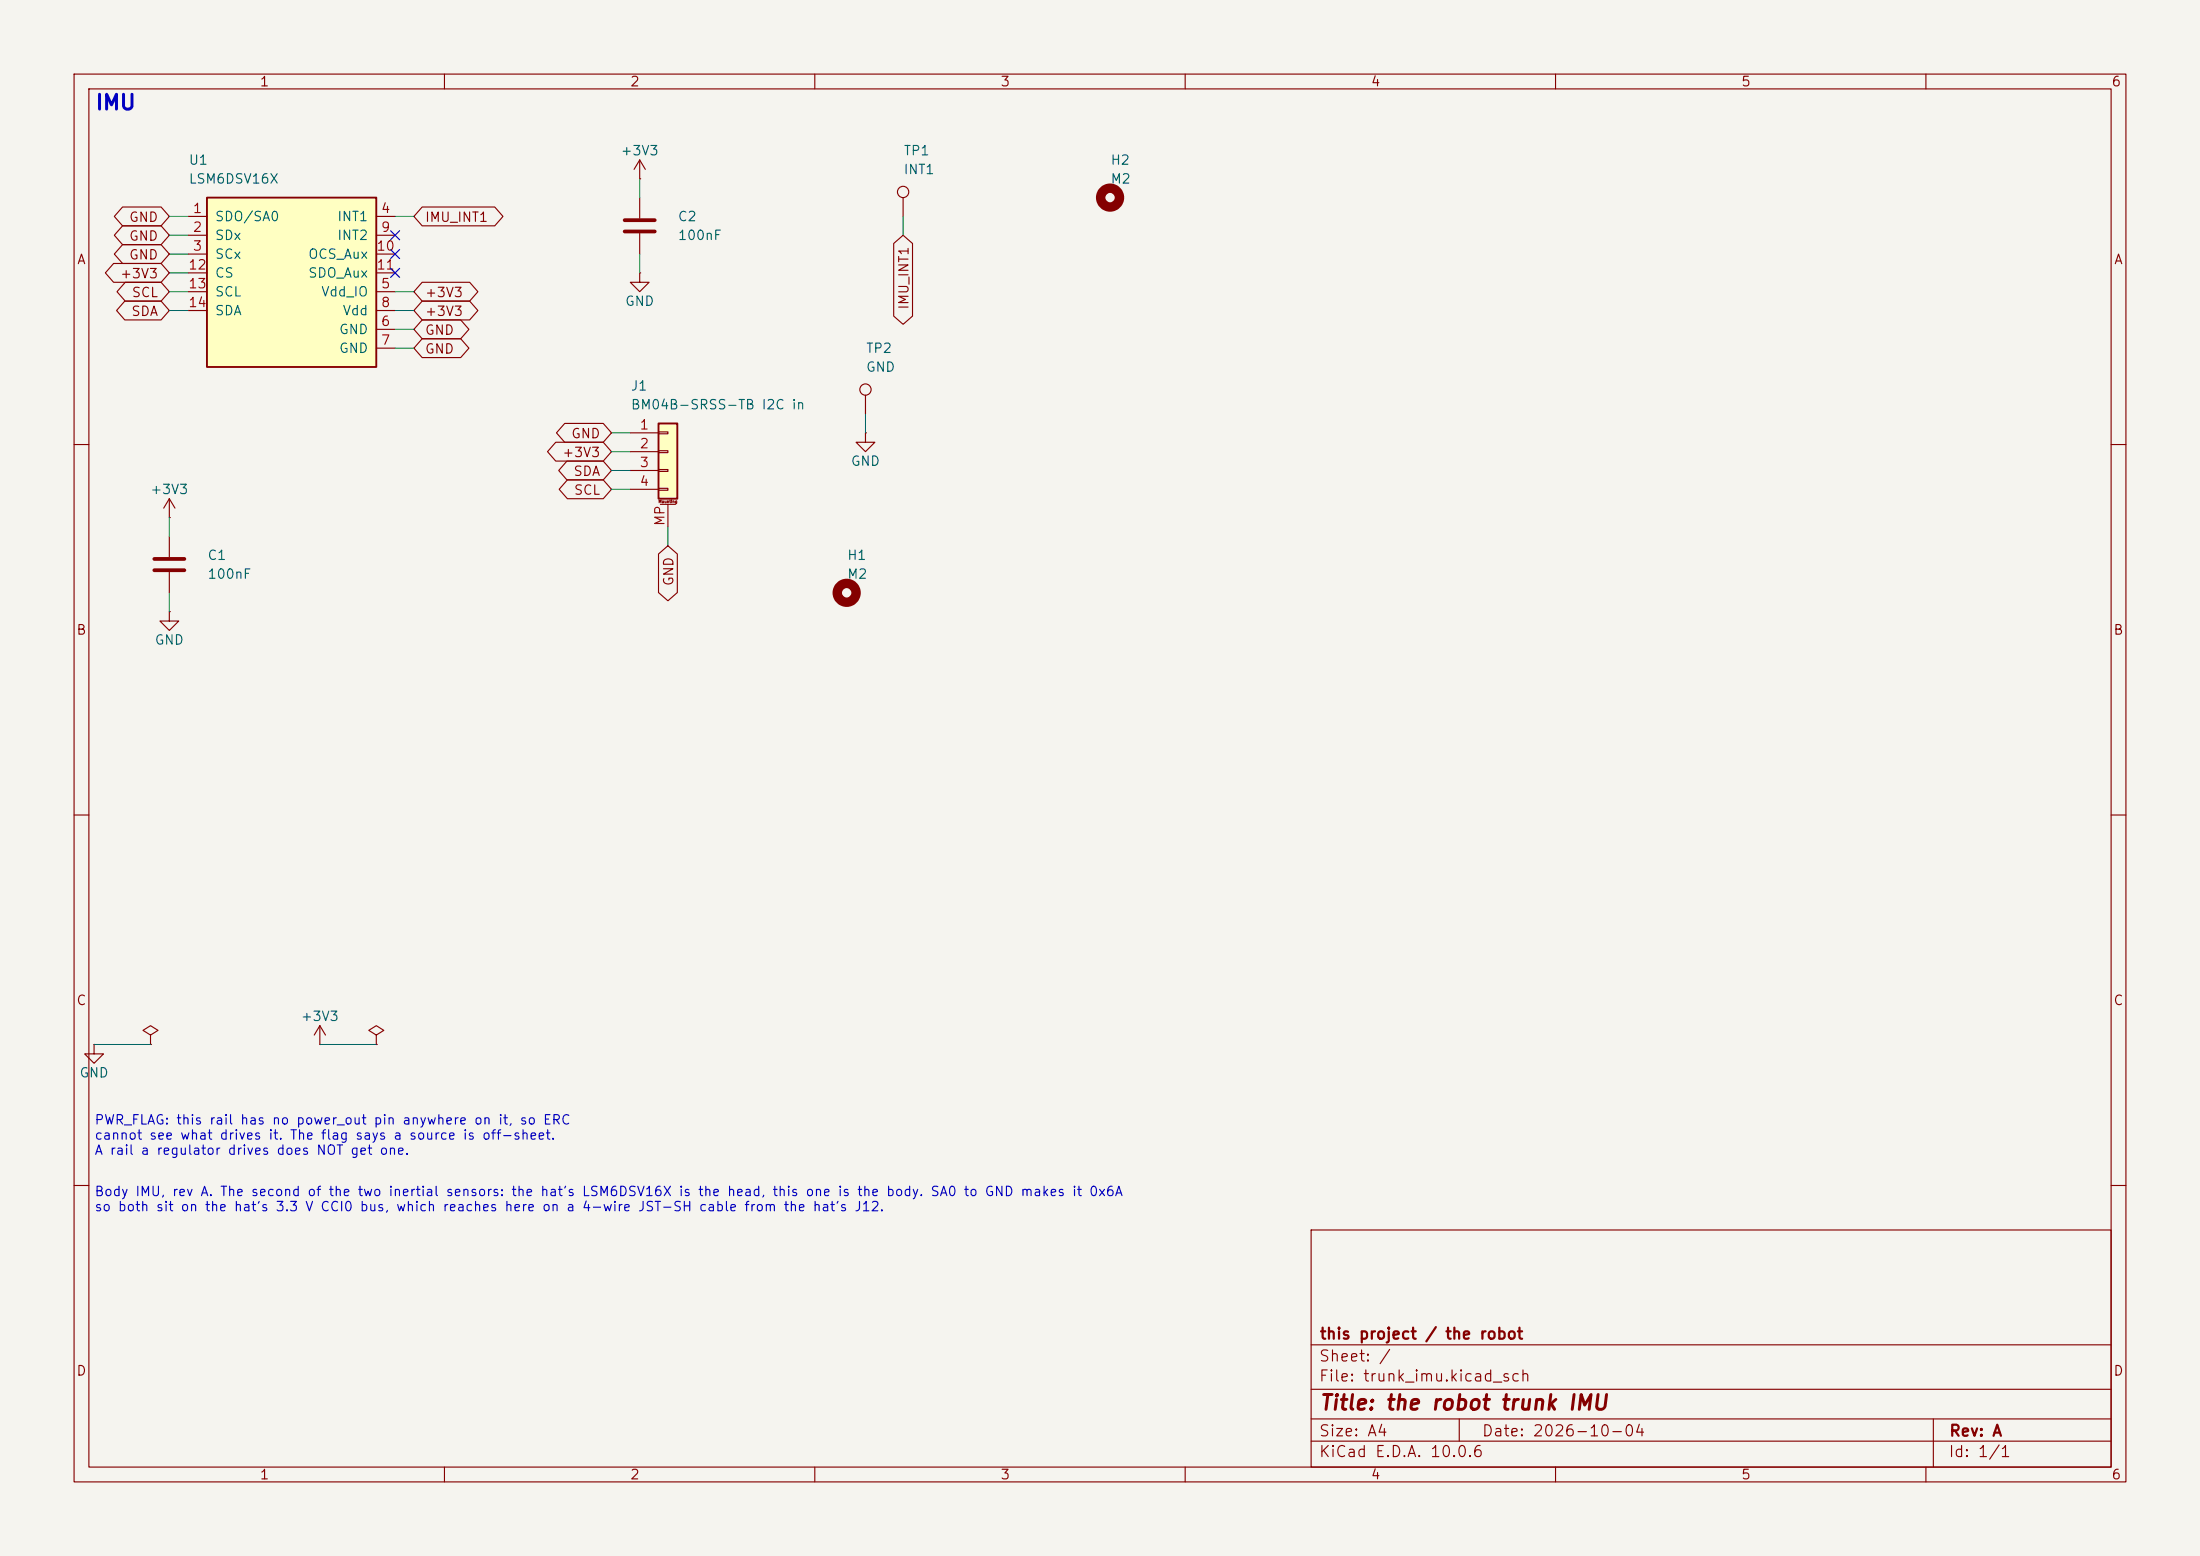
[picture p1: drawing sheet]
<svg xmlns="http://www.w3.org/2000/svg" width="297mm" height="210mm" viewBox="0 0 297 210" stroke-linecap="round" stroke-linejoin="round" font-family="sans-serif">
<path d="M0 0h297v210h-297z" fill="#f5f4ef" stroke="#f5f4ef" stroke-width=".14"/>
<g fill="none" stroke="#840000" stroke-width=".15">
<path d="M10 10h277v190h-277zM12 12h273v186h-273zM60 10v2M110 10v2M160 10v2M210 10v2M260 10v2M10 60h2M285 60h2M10 110h2M285 110h2M10 160h2"/>
<path d="M177 166h108v32h-108zM285 160h2M60 198v2M110 198v2M160 198v2M177 194.5h108M177 191.5h108M177 187.5h108M177 181.5h108M197 191.5v3M210 198v2M260 198v2"/>
<path d="M261 191.5v6.5"/>
</g>
<path d="M27.9 26.7h22.9v22.8h-22.9z" fill="#ffffc2"/>
<path d="M27.9 26.7h22.9v22.8h-22.9z" fill="none" stroke="#840000" stroke-width=".25"/>
<g fill="none" stroke="#840000" stroke-width=".15">
<path d="M25.4 29.2h2.5M25.4 31.8h2.5M25.4 34.3h2.5M25.4 39.4h2.5M25.4 36.8h2.5M50.8 29.2h2.5M50.8 31.8h2.5M50.8 34.3h2.5M50.8 39.4h2.5M50.8 36.8h2.5M121.9 26.7v2.5M25.4 41.9h2.5"/>
<path d="M50.8 44.5h2.5M50.8 47h2.5M50.8 41.9h2.5M116.8 53.3v2.6M22.9 72.4v2.8M22.9 77.2v2.8"/>
<circle cx="121.9" cy="25.9" r=".76"/>
<circle cx="116.8" cy="52.6" r=".76"/>
</g>
<path d="M20.8 75.4h4.1M20.8 77h4.1" fill="none" stroke="#840000" stroke-width=".51"/>
<circle cx="149.9" cy="26.7" r="1.27" fill="none" stroke="#840000" stroke-width="1.3"/>
<path d="M88.9 57.2h2.5v10.1h-2.5z" fill="#ffffc2"/>
<path d="M88.9 57.2h2.5v10.1h-2.5z" fill="none" stroke="#840000" stroke-width=".25"/>
<g fill="none" stroke="#840000" stroke-width=".15">
<path d="M15.3 35.6h6.4l1.2 1.2-1.2 1.3h-6.4l-1.1-1.3zM16.5 30.5h5.2l1.2 1.3-1.2 1.2h-5.2l-1.1-1.2zM16.5 27.9h5.2l1.2 1.3-1.2 1.3h-5.2l-1.1-1.3zM16.5 33h5.2l1.2 1.3-1.2 1.3h-5.2l-1.1-1.3zM16.9 38.1h4.8l1.2 1.3-1.2 1.2h-4.8l-1.1-1.2zM57 27.9h9.8l1.1 1.3-1.1 1.3h-9.8l-1.1-1.3zM57 38.1h6.4l1.1 1.3-1.1 1.2h-6.4l-1.1-1.2zM86.4 36.8v1.3h1.2l-1.2 1.3-1.3-1.3h1.3M86.4 36.8h.1M86.4 24.1h.1M86.4 21.6l-.8 1.3M86.4 21.6l.7 1.3"/>
<path d="M86.4 21.6v2.5M86.4 26.7v2.8M86.4 31.5v2.8M120.6 32.9l1.3-1.1 1.3 1.1v9.8l-1.3 1.1-1.3-1.1zM16.8 40.6h4.9l1.2 1.3-1.2 1.3h-4.9l-1.1-1.3zM57 43.2h5.2l1.1 1.3-1.1 1.2h-5.2l-1.1-1.2zM57 45.7h5.2l1.1 1.3-1.1 1.3h-5.2l-1.1-1.3zM57 40.6h6.4l1.1 1.3-1.1 1.3h-6.4l-1.1-1.3zM75 59.7h6.4l1.1 1.3-1.1 1.2h-6.4l-1.1-1.2zM76.2 57.1h5.2l1.1 1.3-1.1 1.3h-5.2l-1.1-1.3zM85.1 58.4h3.8M88.9 58.3h1.3v.2h-1.3z"/>
<path d="M116.8 58.4v1.3h1.3l-1.3 1.3-1.2-1.3h1.2M116.8 58.4h.1M22.9 69.9h.1M22.9 67.3l-.8 1.3M22.9 67.3l.7 1.3M22.9 67.3v2.6M76.5 62.2h4.9l1.1 1.3-1.1 1.3h-4.9l-1.1-1.3zM76.6 64.8h4.8l1.1 1.2-1.1 1.3h-4.8l-1.1-1.3zM85.1 61h3.8M85.1 63.5h3.8M85.1 66h3.8M88.9 74.8l1.3-1.1 1.2 1.1v5.2l-1.2 1.1-1.3-1.1z"/>
<path d="M88.9 60.8h1.3v.3h-1.3zM88.9 63.4h1.3v.2h-1.3zM88.9 65.9h1.3v.3h-1.3zM89.2 68.1h2M90.2 68.1v3M22.9 82.6v1.2h1.2l-1.2 1.3-1.3-1.3h1.3M22.9 82.6h.1M20.3 139.7l1-.6-1-.7-1 .7 1 .6v1.3M43.2 138.4l-.8 1.3M43.2 138.4l.7 1.3M43.2 138.4v2.6M50.8 139.7l1-.6-1-.7-1 .7 1 .6v1.3"/>
<path d="M12.7 141v1.2h1.3l-1.3 1.3-1.3-1.3h1.3M12.7 141h.1M20.3 141h.1M43.2 141h.1M50.8 141h.1"/>
</g>
<circle cx="114.3" cy="80" r="1.27" fill="none" stroke="#840000" stroke-width="1.3"/>
<path d="M84.3 29.7h4.1M84.3 31.2h4.1" fill="none" stroke="#840000" stroke-width=".51"/>
<g fill="none" stroke="#009600" stroke-width=".14">
<path d="M22.9 34.3h2.5M22.9 36.8h2.5M22.9 39.4h2.5M22.9 29.2h2.5M22.9 31.8h2.5M53.3 39.4h2.6M53.3 29.2h2.6M86.4 24.1v2.6M86.4 34.3v2.5M121.9 29.2v2.6M22.9 41.9h2.5M53.3 47h2.6"/>
<path d="M53.3 44.5h2.6M53.3 41.9h2.6M82.5 58.4h2.6M116.8 55.9v2.5M22.9 69.9v2.5M82.5 66h2.6M82.5 61h2.6M82.5 63.5h2.6M90.2 71.1v2.6M22.9 80v2.6M12.7 141h7.6M43.2 141h7.6"/>
</g>
<path d="M52.7 36.2l1.2 1.2M52.7 33.7l1.2 1.2M52.7 31.1l1.2 1.3M53.9 36.2l-1.2 1.2M53.9 33.7l-1.2 1.2M53.9 31.1l-1.2 1.3" fill="none" stroke="#000084" stroke-width=".15"/>
<text font-size="2" fill="#0000c2" x="12.8" y="15.3">IMU</text>
<text font-size="2" fill="#840000" x="178" y="190.8">Title: the robot trunk IMU</text>
<g font-size="1.5" fill="#840000">
<text x="178" y="184.1">Sheet: /</text>
<text x="178" y="181.1">this project / the robot</text>
<text x="178" y="186.8">File: trunk_imu.kicad_sch</text>
<text x="178" y="197">KiCad E.D.A. 10.0.6</text>
<text x="178" y="194.2">Size: A4</text>
<text x="200" y="194.2">Date: 2026-10-04</text>
<text x="263" y="197">Id: 1/1</text>
<text x="263" y="194.2">Rev: A</text>
</g>
<g font-size="1.3" fill="#840000">
<text x="35" y="12">1</text>
<text x="85" y="12">2</text>
<text x="135" y="12">3</text>
<text x="185" y="12">4</text>
<text x="235" y="12">5</text>
<text x="285" y="12">6</text>
<text x="10.3" y="36">A</text>
<text x="17.3" y="32.8">GND</text>
<text x="17.3" y="30.3">GND</text>
<text x="17.3" y="35.3">GND</text>
<text x="57.3" y="30.3">IMU_INT1</text>
<text x="285.3" y="36">A</text>
<text x="16.1" y="37.9">+3V3</text>
<text x="17.7" y="40.4">SCL</text>
<text x="57.3" y="40.4">+3V3</text>
<text x="123" y="41.9" transform="rotate(-90 123 41.9)">IMU_INT1</text>
<text x="17.6" y="43">SDA</text>
<text x="57.3" y="45.5">GND</text>
<text x="57.3" y="43">+3V3</text>
<text x="57.3" y="48">GND</text>
<text x="77" y="59.5">GND</text>
<text x="75.8" y="62">+3V3</text>
<text x="77.3" y="64.6">SDA</text>
<text x="77.4" y="67.1">SCL</text>
<text x="91.2" y="79.2" transform="rotate(-90 91.2 79.2)">GND</text>
<text x="10.2" y="86">B</text>
<text x="285.2" y="86">B</text>
<text x="10.2" y="136">C</text>
<text x="285.2" y="136">C</text>
<text x="10.2" y="186">D</text>
<text x="285.2" y="186">D</text>
<text x="35" y="200">1</text>
<text x="85" y="200">2</text>
<text x="135" y="200">3</text>
<text x="185" y="200">4</text>
<text x="235" y="200">5</text>
<text x="285" y="200">6</text>
</g>
<g font-size="1.3" fill="#006464">
<text x="25.4" y="22.6">U1</text>
<text x="83.7" y="21.3">+3V3</text>
<text x="121.9" y="21.3">TP1</text>
<text x="121.9" y="23.8">INT1</text>
<text x="149.8" y="22.6">H2</text>
<text x="25.4" y="25.1">LSM6DSV16X</text>
<text x="149.8" y="25.1">M2</text>
<text x="28.9" y="30.2">SDO/SA0</text>
<text x="28.9" y="32.7">SDx</text>
<text x="28.9" y="35.3">SCx</text>
<text x="41.5" y="35.3">OCS_Aux</text>
<text x="45.4" y="30.2">INT1</text>
<text x="45.4" y="32.7">INT2</text>
<text x="91.4" y="30.2">C2</text>
<text x="91.4" y="32.7">100nF</text>
<text x="28.9" y="37.8">CS</text>
<text x="28.9" y="40.3">SCL</text>
<text x="41.5" y="37.8">SDO_Aux</text>
<text x="43.3" y="40.3">Vdd_IO</text>
<text x="84.3" y="41.6">GND</text>
<text x="28.9" y="42.9">SDA</text>
<text x="45.7" y="45.4">GND</text>
<text x="45.7" y="48">GND</text>
<text x="46.2" y="42.9">Vdd</text>
<text x="116.8" y="48">TP2</text>
<text x="85.1" y="53">J1</text>
<text x="116.8" y="50.5">GND</text>
<text x="85.1" y="55.6">BM04B-SRSS-TB I2C in</text>
<text x="114.8" y="63.2">GND</text>
<text x="20.2" y="67">+3V3</text>
<text x="27.9" y="75.9">C1</text>
<text x="114.3" y="75.9">H1</text>
<text x="27.9" y="78.4">100nF</text>
<text x="114.3" y="78.4">M2</text>
<text x="20.8" y="87.3">GND</text>
<text x="40.5" y="138.1">+3V3</text>
<text x="10.6" y="145.7">GND</text>
</g>
<g font-size="1.3" fill="#a90000">
<text x="25.9" y="29.1">1</text>
<text x="51.3" y="29.1">4</text>
<text x="25.9" y="31.6">2</text>
<text x="25.9" y="34.2">3</text>
<text x="50.7" y="34.2">10</text>
<text x="51.3" y="31.6">9</text>
<text x="25.3" y="36.7">12</text>
<text x="25.3" y="39.2">13</text>
<text x="25.3" y="41.8">14</text>
<text x="50.7" y="36.7">11</text>
<text x="51.3" y="39.2">5</text>
<text x="51.3" y="41.8">8</text>
<text x="51.3" y="44.3">6</text>
<text x="51.3" y="46.9">7</text>
<text x="86.3" y="58.3">1</text>
<text x="86.3" y="60.8">2</text>
<text x="86.3" y="63.4">3</text>
<text x="86.3" y="65.9">4</text>
<text x="90" y="71.1" transform="rotate(-90 90 71.1)">MP</text>
</g>
<g font-size="1.3" fill="#0000c2">
<text x="12.7" y="152.1">PWR_FLAG: this rail has no power_out pin anywhere on it, so ERC</text>
<text x="12.7" y="154.1">cannot see what drives it. The flag says a source is off-sheet.</text>
<text x="12.7" y="156.2">A rail a regulator drives does NOT get one.</text>
<text x="12.7" y="161.8">Body IMU, rev A. The second of the two inertial sensors: the hat's LSM6DSV16X is the head, this one is the body. SA0 to GND makes it 0x6A</text>
<text x="12.7" y="163.8">so both sit on the hat's 3.3 V CCI0 bus, which reaches here on a 4-wire JST-SH cable from the hat's J12.</text>
</g>
<text font-size=".4" fill="#840000" x="88.9" y="68">Mounting</text>
</svg>
